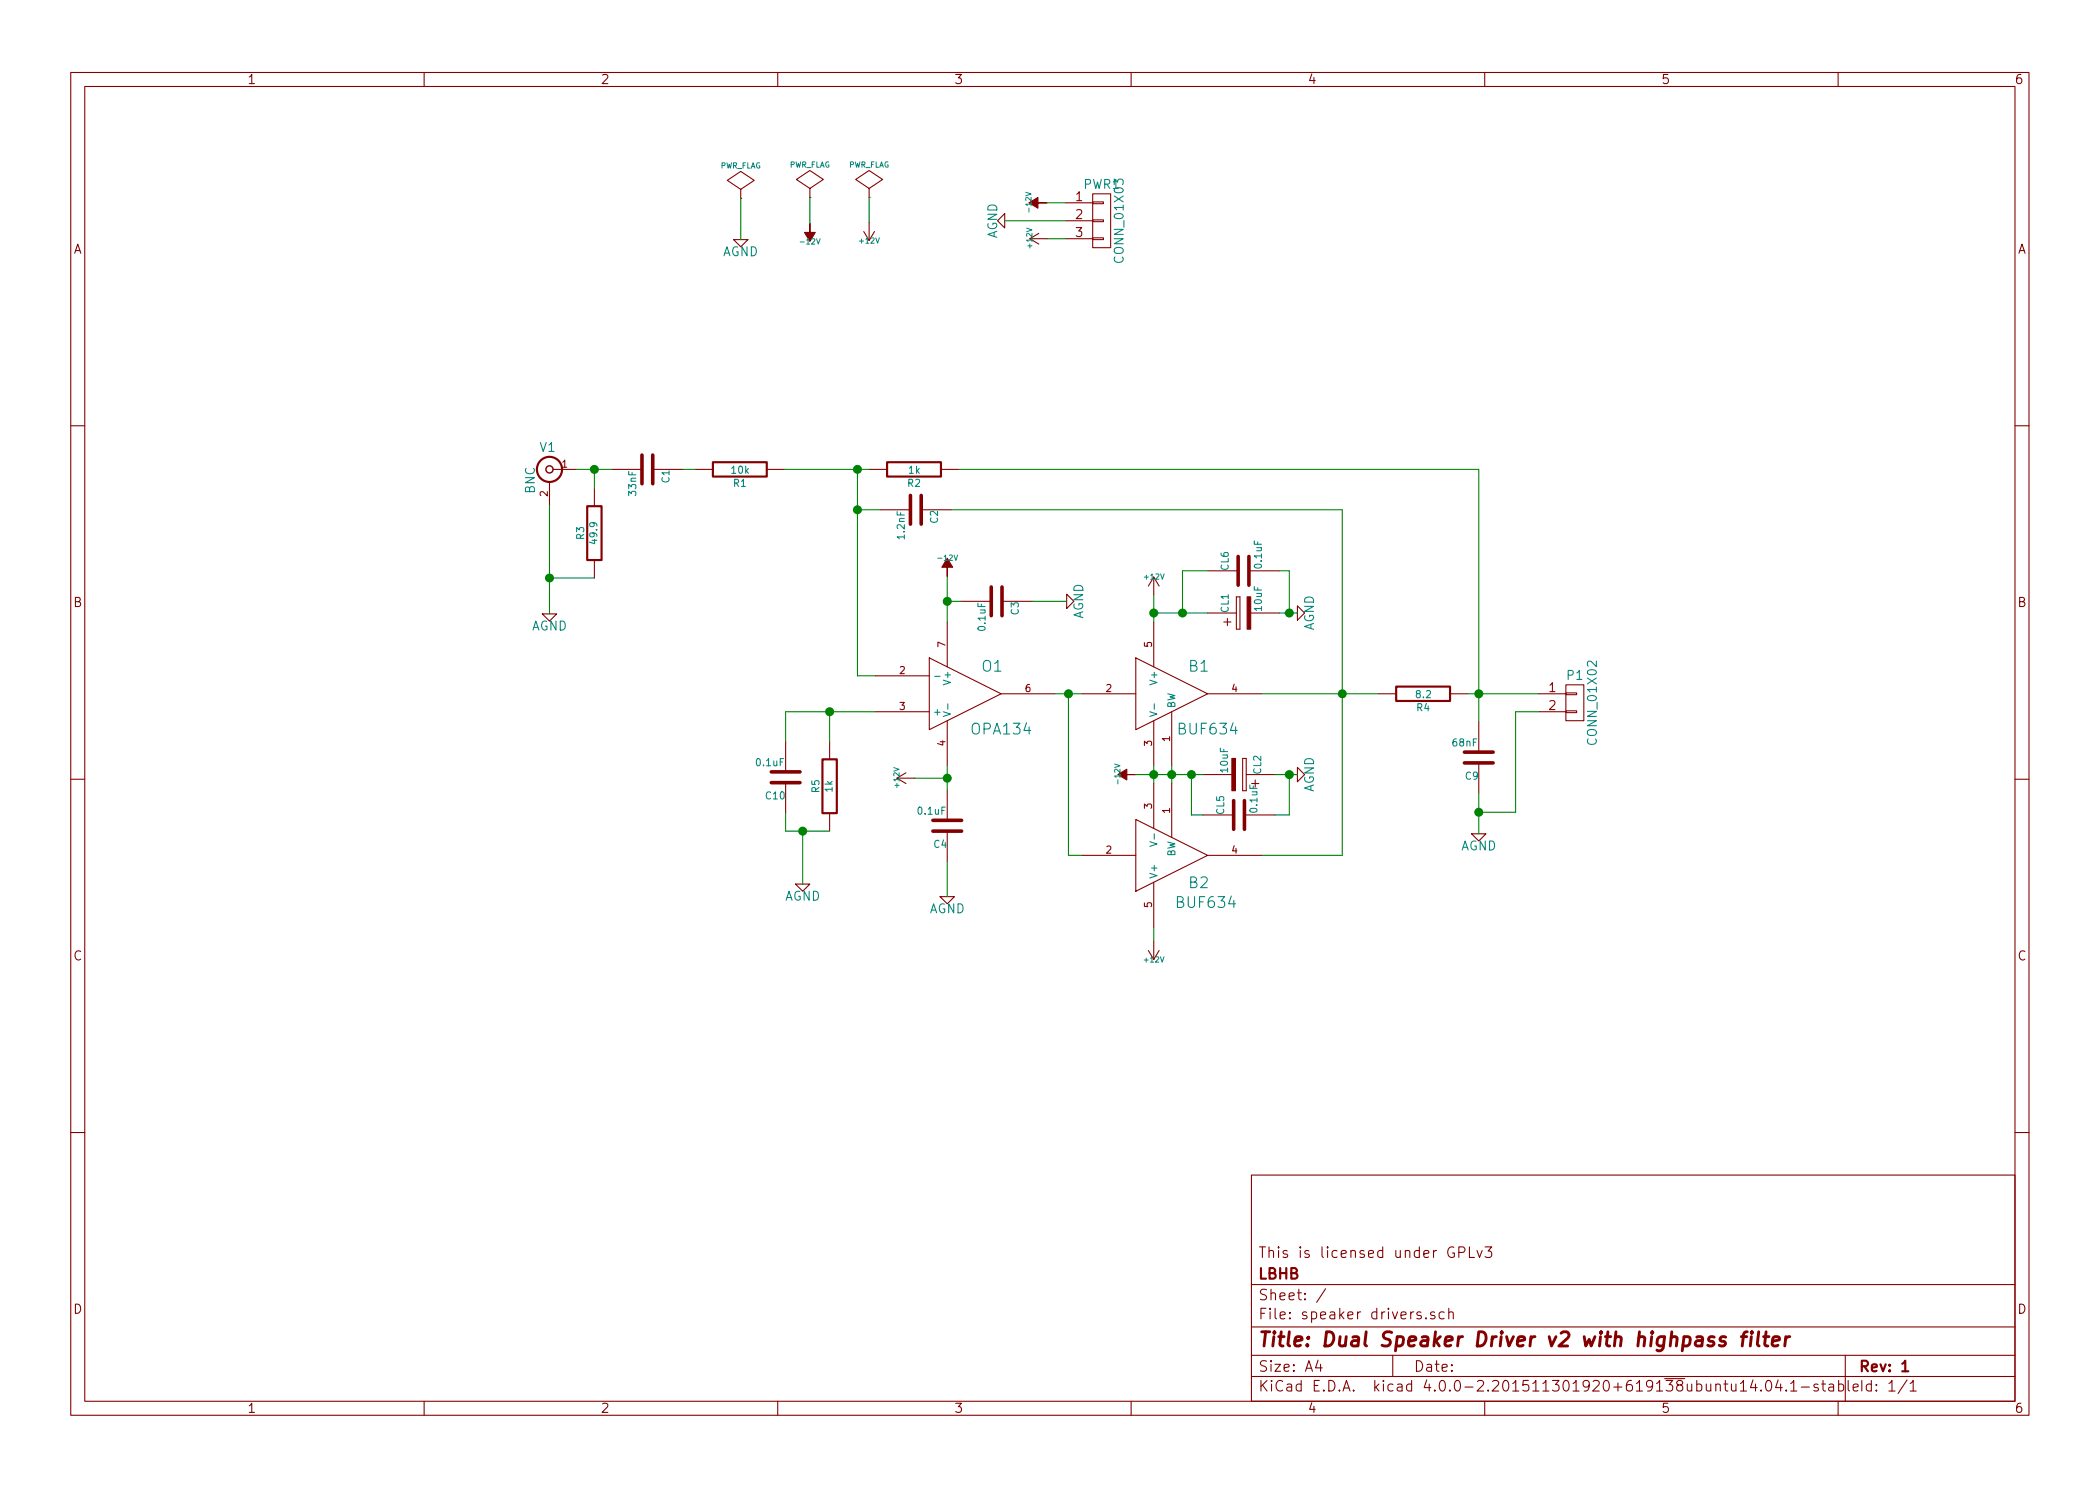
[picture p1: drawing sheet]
EESchema Schematic File Version 2
LIBS:speaker drivers-rescue
LIBS:power
LIBS:device
LIBS:transistors
LIBS:conn
LIBS:linear
LIBS:regul
LIBS:74xx
LIBS:cmos4000
LIBS:adc-dac
LIBS:memory
LIBS:xilinx
LIBS:special
LIBS:microcontrollers
LIBS:dsp
LIBS:microchip
LIBS:analog_switches
LIBS:motorola
LIBS:texas
LIBS:intel
LIBS:audio
LIBS:interface
LIBS:digital-audio
LIBS:philips
LIBS:display
LIBS:cypress
LIBS:siliconi
LIBS:opto
LIBS:atmel
LIBS:contrib
LIBS:valves
LIBS:lbhb
LIBS:speaker drivers-cache
EELAYER 25 0
EELAYER END
$Descr A4 11693 8268
encoding utf-8
Sheet 1 1
Title "Dual Speaker Driver v2 with highpass filter"
Date ""
Rev "1"
Comp "LBHB"
Comment1 "This is licensed under GPLv3"
Comment2 ""
Comment3 ""
Comment4 ""
$EndDescr
$Comp
L R-RESCUE-speaker_drivers R1
U 1 1
P 4120 2605
F 0 "R1" V 4200 2605 40  0000 C CNN
F 1 "10k" V 4127 2606 40  0000 C CNN
F 2 "Discret:R3-5" V 4050 2605 30  0001 C CNN
F 3 "" H 4120 2605 30  0000 C CNN
	1    4120 2605
	0    1    1    0   
$EndComp
$Comp
L C-RESCUE-speaker_drivers C1
U 1 1
P 3605 2605
F 0 "C1" H 3605 2705 40  0000 L CNN
F 1 "33nF" H 3611 2520 40  0000 L CNN
F 2 "Capacitors_ThroughHole:C_Disc_D6_P5" H 3643 2455 30  0001 C CNN
F 3 "" H 3605 2605 60  0000 C CNN
	1    3605 2605
	0    1    1    0   
$EndComp
$Comp
L AGND #PWR04
U 1 1
P 5595 1220
F 0 "#PWR04" H 5595 1220 40  0001 C CNN
F 1 "AGND" H 5595 1150 50  0000 C CNN
F 2 "" H 5595 1220 60  0000 C CNN
F 3 "" H 5595 1220 60  0000 C CNN
	1    5595 1220
	0    1    1    0   
$EndComp
$Comp
L BUF634 B1
U 1 1
P 6525 3855
F 0 "B1" H 6675 4005 60  0000 C CNN
F 1 "BUF634" H 6725 3655 60  0000 C CNN
F 2 "LBHB:BUF634" H 6525 3855 60  0001 C CNN
F 3 "" H 6525 3855 60  0000 C CNN
	1    6525 3855
	1    0    0    -1  
$EndComp
$Comp
L AGND #PWR05
U 1 1
P 7225 3405
F 0 "#PWR05" H 7225 3405 40  0001 C CNN
F 1 "AGND" H 7225 3335 50  0000 C CNN
F 2 "" H 7225 3405 60  0000 C CNN
F 3 "" H 7225 3405 60  0000 C CNN
	1    7225 3405
	0    -1   -1   0   
$EndComp
$Comp
L CP2 CL1
U 1 1
P 6925 3405
F 0 "CL1" H 6925 3505 40  0000 L CNN
F 1 "10uF" H 6931 3320 40  0000 L CNN
F 2 "LBHB:capacitor-D_4mm-L_2.4mm" H 6963 3255 30  0001 C CNN
F 3 "" H 6925 3405 60  0000 C CNN
	1    6925 3405
	0    -1   -1   0   
$EndComp
$Comp
L -12V #PWR15
U 1 1
P 6325 4305
F 0 "#PWR15" H 6325 4435 20  0001 C CNN
F 1 "-12V" H 6325 4405 30  0000 C CNN
F 2 "" H 6325 4305 60  0000 C CNN
F 3 "" H 6325 4305 60  0000 C CNN
	1    6325 4305
	0    -1   -1   0   
$EndComp
$Comp
L CP2 CL2
U 1 1
P 6900 4305
F 0 "CL2" H 6900 4405 40  0000 L CNN
F 1 "10uF" H 6906 4220 40  0000 L CNN
F 2 "LBHB:capacitor-D_4mm-L_2.4mm" H 6938 4155 30  0001 C CNN
F 3 "" H 6900 4305 60  0000 C CNN
	1    6900 4305
	0    1    -1   0   
$EndComp
$Comp
L AGND #PWR06
U 1 1
P 7225 4305
F 0 "#PWR06" H 7225 4305 40  0001 C CNN
F 1 "AGND" H 7225 4235 50  0000 C CNN
F 2 "" H 7225 4305 60  0000 C CNN
F 3 "" H 7225 4305 60  0000 C CNN
	1    7225 4305
	0    -1   -1   0   
$EndComp
$Comp
L +12V #PWR07
U 1 1
P 6425 3305
F 0 "#PWR07" H 6425 3255 20  0001 C CNN
F 1 "+12V" H 6425 3405 30  0000 C CNN
F 2 "" H 6425 3305 60  0000 C CNN
F 3 "" H 6425 3305 60  0000 C CNN
	1    6425 3305
	1    0    0    -1  
$EndComp
$Comp
L AGND #PWR08
U 1 1
P 4125 1325
F 0 "#PWR08" H 4125 1325 40  0001 C CNN
F 1 "AGND" H 4125 1255 50  0000 C CNN
F 2 "" H 4125 1325 60  0000 C CNN
F 3 "" H 4125 1325 60  0000 C CNN
	1    4125 1325
	-1   0    0    -1  
$EndComp
$Comp
L PWR_FLAG #FLG09
U 1 1
P 4125 1095
F 0 "#FLG09" H 4125 1190 30  0001 C CNN
F 1 "PWR_FLAG" H 4125 1275 30  0000 C CNN
F 2 "" H 4125 1095 60  0000 C CNN
F 3 "" H 4125 1095 60  0000 C CNN
	1    4125 1095
	1    0    0    -1  
$EndComp
$Comp
L C-RESCUE-speaker_drivers CL6
U 1 1
P 6925 3170
F 0 "CL6" H 6925 3270 40  0000 L CNN
F 1 "0.1uF" H 6931 3085 40  0000 L CNN
F 2 "LBHB:capacitor-2x4mm-L_2.5mm" H 6963 3020 30  0001 C CNN
F 3 "" H 6925 3170 60  0000 C CNN
	1    6925 3170
	0    -1   -1   0   
$EndComp
$Comp
L C-RESCUE-speaker_drivers CL5
U 1 1
P 6900 4530
F 0 "CL5" H 6900 4630 40  0000 L CNN
F 1 "0.1uF" H 6906 4445 40  0000 L CNN
F 2 "LBHB:capacitor-2x4mm-L_2.5mm" H 6938 4380 30  0001 C CNN
F 3 "" H 6900 4530 60  0000 C CNN
	1    6900 4530
	0    -1   -1   0   
$EndComp
$Comp
L BNC V1
U 1 1
P 3060 2605
F 0 "V1" H 3070 2725 50  0000 C CNN
F 1 "BNC" V 3170 2545 50  0000 C CNN
F 2 "Socket_Strips:Socket_Strip_Straight_1x02" H 3060 2605 60  0001 C CNN
F 3 "" H 3060 2605 60  0000 C CNN
	1    3060 2605
	-1   0    0    -1  
$EndComp
$Comp
L -12V #PWR1
U 1 1
P 5830 1120
F 0 "#PWR1" H 5830 1250 20  0001 C CNN
F 1 "-12V" H 5830 1220 30  0000 C CNN
F 2 "" H 5830 1120 60  0000 C CNN
F 3 "" H 5830 1120 60  0000 C CNN
	1    5830 1120
	0    -1   -1   0   
$EndComp
$Comp
L +12V #PWR010
U 1 1
P 5835 1320
F 0 "#PWR010" H 5835 1270 20  0001 C CNN
F 1 "+12V" H 5835 1420 30  0000 C CNN
F 2 "" H 5835 1320 60  0000 C CNN
F 3 "" H 5835 1320 60  0000 C CNN
	1    5835 1320
	0    -1   -1   0   
$EndComp
$Comp
L CONN_01X03 PWR1
U 1 1
P 6135 1220
F 0 "PWR1" H 6135 1420 50  0000 C CNN
F 1 "CONN_01X03" V 6235 1220 50  0000 C CNN
F 2 "Socket_Strips:Socket_Strip_Straight_1x03" H 6135 1220 60  0001 C CNN
F 3 "" H 6135 1220 60  0000 C CNN
	1    6135 1220
	1    0    0    -1  
$EndComp
$Comp
L PWR_FLAG #FLG011
U 1 1
P 4510 1090
F 0 "#FLG011" H 4510 1185 30  0001 C CNN
F 1 "PWR_FLAG" H 4510 1270 30  0000 C CNN
F 2 "" H 4510 1090 60  0000 C CNN
F 3 "" H 4510 1090 60  0000 C CNN
	1    4510 1090
	1    0    0    -1  
$EndComp
$Comp
L PWR_FLAG #FLG012
U 1 1
P 4840 1090
F 0 "#FLG012" H 4840 1185 30  0001 C CNN
F 1 "PWR_FLAG" H 4840 1270 30  0000 C CNN
F 2 "" H 4840 1090 60  0000 C CNN
F 3 "" H 4840 1090 60  0000 C CNN
	1    4840 1090
	1    0    0    -1  
$EndComp
$Comp
L -12V #PWR5
U 1 1
P 4510 1235
F 0 "#PWR5" H 4510 1365 20  0001 C CNN
F 1 "-12V" H 4510 1335 30  0000 C CNN
F 2 "" H 4510 1235 60  0000 C CNN
F 3 "" H 4510 1235 60  0000 C CNN
	1    4510 1235
	-1   0    0    1   
$EndComp
$Comp
L +12V #PWR013
U 1 1
P 4840 1230
F 0 "#PWR013" H 4840 1180 20  0001 C CNN
F 1 "+12V" H 4840 1330 30  0000 C CNN
F 2 "" H 4840 1230 60  0000 C CNN
F 3 "" H 4840 1230 60  0000 C CNN
	1    4840 1230
	-1   0    0    1   
$EndComp
$Comp
L OPA134 O1
U 1 1
P 5375 3855
F 0 "O1" H 5525 4005 60  0000 C CNN
F 1 "OPA134" H 5575 3655 60  0000 C CNN
F 2 "Housings_DIP:DIP-8_W7.62mm_LongPads" H 5375 3855 60  0001 C CNN
F 3 "" H 5375 3855 60  0000 C CNN
	1    5375 3855
	1    0    0    -1  
$EndComp
$Comp
L AGND #PWR014
U 1 1
P 3060 3410
F 0 "#PWR014" H 3060 3410 40  0001 C CNN
F 1 "AGND" H 3060 3340 50  0000 C CNN
F 2 "" H 3060 3410 60  0000 C CNN
F 3 "" H 3060 3410 60  0000 C CNN
	1    3060 3410
	1    0    0    -1  
$EndComp
$Comp
L R-RESCUE-speaker_drivers R2
U 1 1
P 5090 2605
F 0 "R2" V 5170 2605 40  0000 C CNN
F 1 "1k" V 5097 2606 40  0000 C CNN
F 2 "Discret:R3-5" V 5020 2605 30  0001 C CNN
F 3 "" H 5090 2605 30  0000 C CNN
	1    5090 2605
	0    1    1    0   
$EndComp
$Comp
L C-RESCUE-speaker_drivers C2
U 1 1
P 5100 2830
F 0 "C2" H 5100 2930 40  0000 L CNN
F 1 "1.2nF" H 5106 2745 40  0000 L CNN
F 2 "Capacitors_ThroughHole:C_Disc_D6_P5" H 5138 2680 30  0001 C CNN
F 3 "" H 5100 2830 60  0000 C CNN
	1    5100 2830
	0    1    1    0   
$EndComp
$Comp
L AGND #PWR015
U 1 1
P 4470 4915
F 0 "#PWR015" H 4470 4915 40  0001 C CNN
F 1 "AGND" H 4470 4845 50  0000 C CNN
F 2 "" H 4470 4915 60  0000 C CNN
F 3 "" H 4470 4915 60  0000 C CNN
	1    4470 4915
	1    0    0    -1  
$EndComp
$Comp
L R-RESCUE-speaker_drivers R4
U 1 1
P 7925 3855
F 0 "R4" V 8005 3855 40  0000 C CNN
F 1 "8.2" V 7932 3856 40  0000 C CNN
F 2 "Discret:R4-5" V 7855 3855 30  0001 C CNN
F 3 "" H 7925 3855 30  0000 C CNN
	1    7925 3855
	0    1    1    0   
$EndComp
$Comp
L C-RESCUE-speaker_drivers C9
U 1 1
P 8235 4210
F 0 "C9" H 8235 4310 40  0000 L CNN
F 1 "68nF" H 8241 4125 40  0000 L CNN
F 2 "Capacitors_ThroughHole:C_Disc_D6_P5" H 8273 4060 30  0001 C CNN
F 3 "" H 8235 4210 60  0000 C CNN
	1    8235 4210
	-1   0    0    1   
$EndComp
$Comp
L AGND #PWR016
U 1 1
P 8235 4635
F 0 "#PWR016" H 8235 4635 40  0001 C CNN
F 1 "AGND" H 8235 4565 50  0000 C CNN
F 2 "" H 8235 4635 60  0000 C CNN
F 3 "" H 8235 4635 60  0000 C CNN
	1    8235 4635
	1    0    0    -1  
$EndComp
$Comp
L C-RESCUE-speaker_drivers C3
U 1 1
P 5550 3340
F 0 "C3" H 5550 3440 40  0000 L CNN
F 1 "0.1uF" H 5556 3255 40  0000 L CNN
F 2 "LBHB:capacitor-2x4mm-L_2.5mm" H 5588 3190 30  0001 C CNN
F 3 "" H 5550 3340 60  0000 C CNN
	1    5550 3340
	0    1    1    0   
$EndComp
$Comp
L C-RESCUE-speaker_drivers C4
U 1 1
P 5275 4590
F 0 "C4" H 5275 4690 40  0000 L CNN
F 1 "0.1uF" H 5281 4505 40  0000 L CNN
F 2 "LBHB:capacitor-2x4mm-L_2.5mm" H 5313 4440 30  0001 C CNN
F 3 "" H 5275 4590 60  0000 C CNN
	1    5275 4590
	-1   0    0    1   
$EndComp
$Comp
L AGND #PWR017
U 1 1
P 5940 3340
F 0 "#PWR017" H 5940 3340 40  0001 C CNN
F 1 "AGND" H 5940 3270 50  0000 C CNN
F 2 "" H 5940 3340 60  0000 C CNN
F 3 "" H 5940 3340 60  0000 C CNN
	1    5940 3340
	0    -1   -1   0   
$EndComp
$Comp
L +12V #PWR018
U 1 1
P 5095 4325
F 0 "#PWR018" H 5095 4275 20  0001 C CNN
F 1 "+12V" H 5095 4425 30  0000 C CNN
F 2 "" H 5095 4325 60  0000 C CNN
F 3 "" H 5095 4325 60  0000 C CNN
	1    5095 4325
	0    -1   -1   0   
$EndComp
Connection ~ 6525 4305
Wire Wire Line
	6525 4255 6525 4355
Wire Wire Line
	6425 4255 6425 4355
Connection ~ 6425 4305
Wire Wire Line
	5950 4755 6025 4755
Connection ~ 5950 3855
Wire Wire Line
	6325 4305 6700 4305
Wire Wire Line
	7225 4305 7100 4305
Wire Wire Line
	7125 3405 7225 3405
Wire Wire Line
	6425 3305 6425 3455
Wire Wire Line
	7025 3855 7675 3855
Wire Wire Line
	7475 4755 7025 4755
Connection ~ 7475 3855
Wire Wire Line
	5875 3855 6025 3855
Connection ~ 6425 3405
Wire Wire Line
	4125 1095 4125 1325
Wire Wire Line
	6585 3405 6585 3170
Wire Wire Line
	6585 3170 6725 3170
Wire Wire Line
	7180 3405 7180 3170
Wire Wire Line
	7180 3170 7125 3170
Connection ~ 6585 3405
Connection ~ 7180 3405
Wire Wire Line
	6635 4305 6635 4530
Wire Wire Line
	6635 4530 6700 4530
Wire Wire Line
	7100 4530 7180 4530
Wire Wire Line
	7180 4530 7180 4305
Connection ~ 6635 4305
Connection ~ 7180 4305
Wire Wire Line
	5830 1120 5935 1120
Wire Wire Line
	5935 1320 5835 1320
Wire Wire Line
	5935 1220 5595 1220
Wire Wire Line
	4840 1230 4840 1090
Wire Wire Line
	4510 1090 4510 1235
Wire Wire Line
	3210 2605 3405 2605
Wire Wire Line
	3805 2605 3870 2605
Wire Wire Line
	4370 2605 4840 2605
Wire Wire Line
	6425 3405 6725 3405
Wire Wire Line
	4775 2605 4775 3755
Wire Wire Line
	4775 3755 4875 3755
Connection ~ 4775 2605
Wire Wire Line
	4900 2830 4775 2830
Connection ~ 4775 2830
Wire Wire Line
	7475 2830 7475 4755
Wire Wire Line
	7475 2830 5300 2830
Wire Wire Line
	8175 3855 8570 3855
Wire Wire Line
	8235 2605 8235 4010
Wire Wire Line
	8235 2605 5340 2605
Connection ~ 8235 3855
Wire Wire Line
	8235 4635 8235 4410
Wire Wire Line
	5750 3340 5940 3340
Wire Wire Line
	5275 3200 5275 3455
Wire Wire Line
	5350 3340 5275 3340
Connection ~ 5275 3340
$Comp
L -12V #PWR8
U 1 1
P 5275 3200
F 0 "#PWR8" H 5275 3330 20  0001 C CNN
F 1 "-12V" H 5275 3300 30  0000 C CNN
F 2 "" H 5275 3200 60  0000 C CNN
F 3 "" H 5275 3200 60  0000 C CNN
	1    5275 3200
	1    0    0    -1  
$EndComp
$Comp
L AGND #PWR019
U 1 1
P 5275 4985
F 0 "#PWR019" H 5275 4985 40  0001 C CNN
F 1 "AGND" H 5275 4915 50  0000 C CNN
F 2 "" H 5275 4985 60  0000 C CNN
F 3 "" H 5275 4985 60  0000 C CNN
	1    5275 4985
	1    0    0    -1  
$EndComp
$Comp
L CONN_01X02 P1
U 1 1
P 8770 3905
F 0 "P1" H 8770 4055 50  0000 C CNN
F 1 "CONN_01X02" V 8870 3905 50  0000 C CNN
F 2 "Socket_Strips:Socket_Strip_Straight_1x02" H 8770 3905 60  0001 C CNN
F 3 "" H 8770 3905 60  0000 C CNN
	1    8770 3905
	1    0    0    -1  
$EndComp
Wire Wire Line
	8570 3955 8440 3955
Wire Wire Line
	8440 3955 8440 4515
Wire Wire Line
	8440 4515 8235 4515
Connection ~ 8235 4515
Wire Wire Line
	5275 4790 5275 4985
Wire Wire Line
	5275 4255 5275 4390
Wire Wire Line
	5095 4325 5275 4325
Connection ~ 5275 4325
$Comp
L R-RESCUE-speaker_drivers R3
U 1 1
P 3310 2960
F 0 "R3" V 3390 2960 40  0000 C CNN
F 1 "49.9" V 3317 2961 40  0000 C CNN
F 2 "Discret:R3" V 3240 2960 30  0001 C CNN
F 3 "" H 3310 2960 30  0000 C CNN
	1    3310 2960
	-1   0    0    1   
$EndComp
Wire Wire Line
	3310 2710 3310 2605
Connection ~ 3310 2605
Wire Wire Line
	3310 3210 3060 3210
Wire Wire Line
	3060 2805 3060 3410
Connection ~ 3060 3210
$Comp
L C-RESCUE-speaker_drivers C10
U 1 1
P 4375 4320
F 0 "C10" H 4375 4420 40  0000 L CNN
F 1 "0.1uF" H 4381 4235 40  0000 L CNN
F 2 "LBHB:capacitor-2x4mm-L_2.5mm" H 4413 4170 30  0001 C CNN
F 3 "" H 4375 4320 60  0000 C CNN
	1    4375 4320
	-1   0    0    1   
$EndComp
$Comp
L R-RESCUE-speaker_drivers R5
U 1 1
P 4620 4370
F 0 "R5" V 4700 4370 40  0000 C CNN
F 1 "1k" V 4627 4371 40  0000 C CNN
F 2 "Discret:R3-5" V 4550 4370 30  0001 C CNN
F 3 "" H 4620 4370 30  0000 C CNN
	1    4620 4370
	-1   0    0    1   
$EndComp
Wire Wire Line
	4470 4915 4470 4620
Wire Wire Line
	4375 4620 4620 4620
Wire Wire Line
	4375 4520 4375 4620
Connection ~ 4470 4620
Wire Wire Line
	4620 4120 4620 3955
Wire Wire Line
	4375 3955 4875 3955
Wire Wire Line
	4375 4120 4375 3955
Connection ~ 4620 3955
Wire Wire Line
	5950 3855 5950 4755
Wire Wire Line
	6425 5235 6425 5155
$Comp
L +12V #PWR020
U 1 1
P 6425 5235
F 0 "#PWR020" H 6425 5185 20  0001 C CNN
F 1 "+12V" H 6425 5335 30  0000 C CNN
F 2 "" H 6425 5235 60  0000 C CNN
F 3 "" H 6425 5235 60  0000 C CNN
	1    6425 5235
	-1   0    0    1   
$EndComp
$Comp
L BUF634 B2
U 1 1
P 6525 4755
F 0 "B2" H 6675 4905 60  0000 C CNN
F 1 "BUF634" H 6715 5015 60  0000 C CNN
F 2 "LBHB:BUF634" H 6525 4755 60  0001 C CNN
F 3 "" H 6525 4755 60  0000 C CNN
	1    6525 4755
	1    0    0    1   
$EndComp
$EndSCHEMATC
